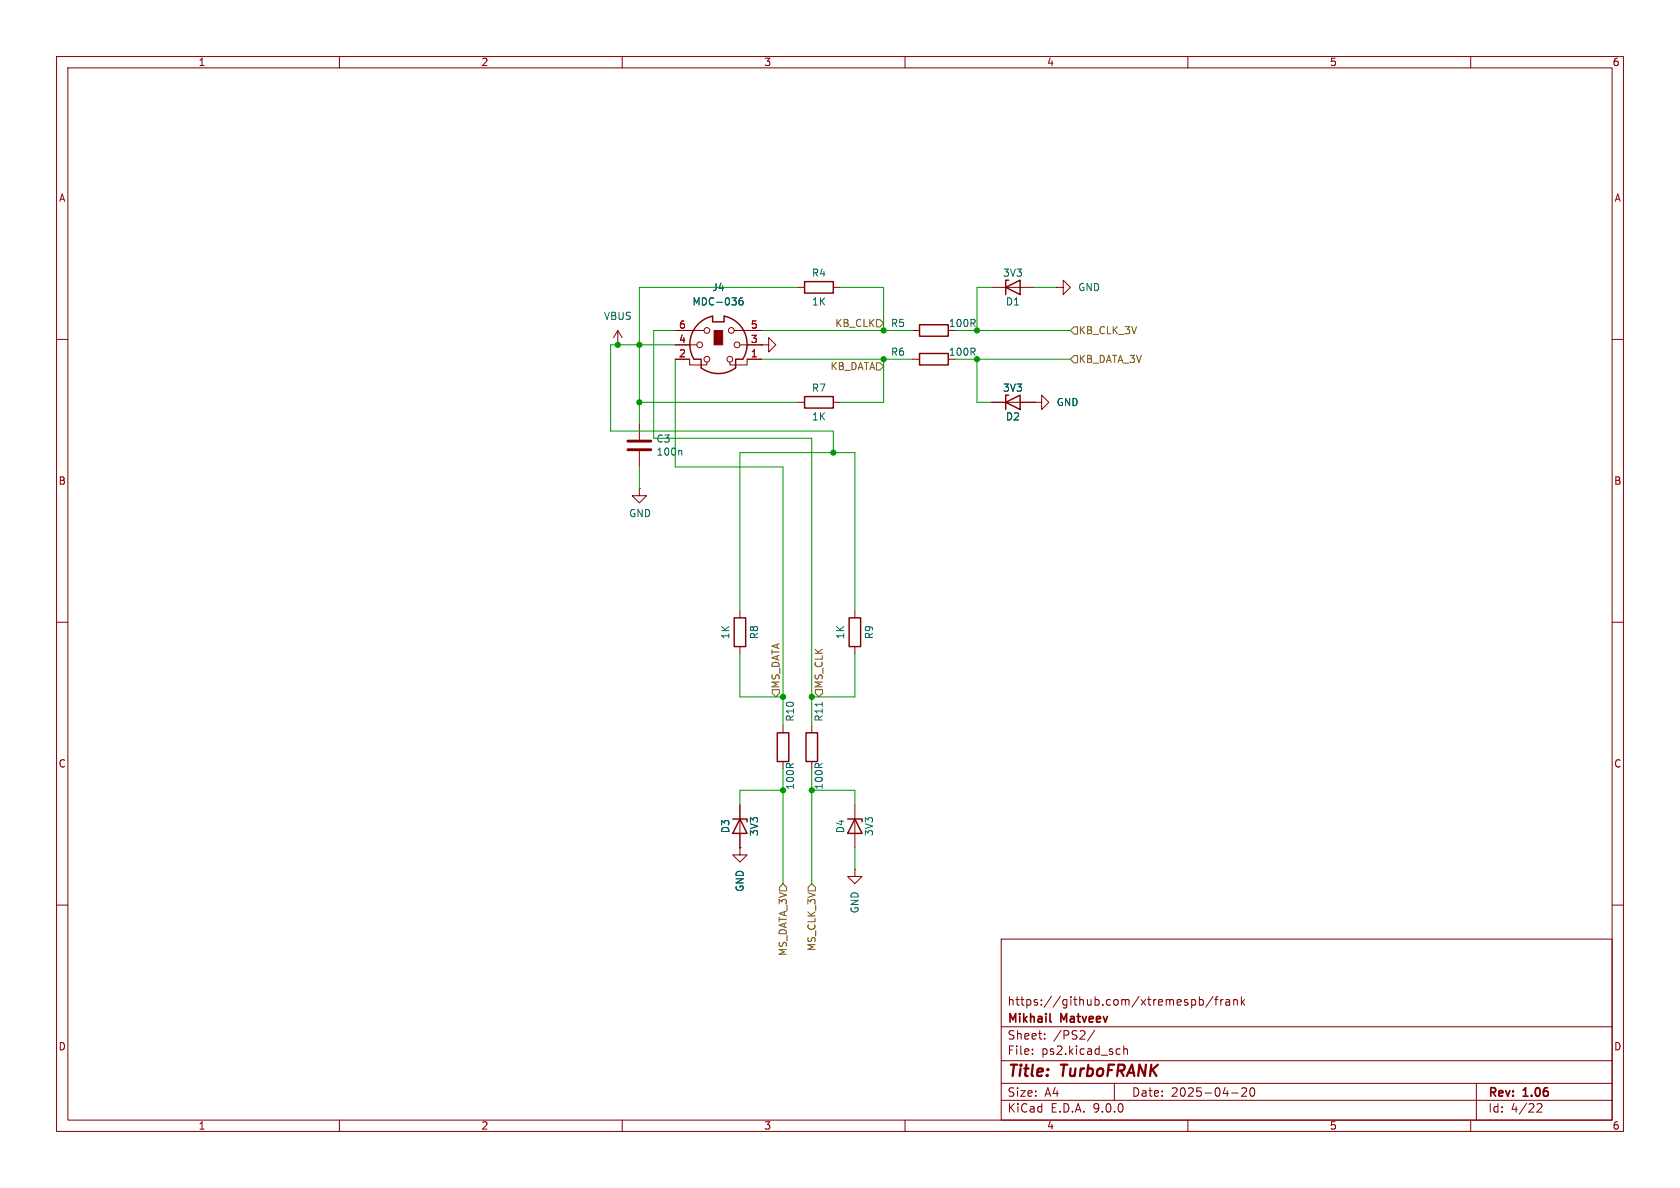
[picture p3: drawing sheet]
<svg xmlns="http://www.w3.org/2000/svg" width="297mm" height="210mm" viewBox="0 0 297 210" stroke-linecap="round" stroke-linejoin="round" font-family="sans-serif">
<g fill="none" stroke="#840000" stroke-width=".18">
<path d="M10 10h277v190h-277zM12 12h273v186h-273zM60 10v2M110 10v2M160 10v2M210 10v2M260 10v2M109.2 58.4l-.7 1.3M109.2 58.4l.8 1.3M109.2 58.4v2.6M119.4 58.4h5.1M129.8 58.4h4.8"/>
<path d="M141 50.8h1.2M147.3 50.8h1.3M161.3 58.4h1.3M175.3 50.8h7.6M186.7 50.8h1.3v-1.3l1.2 1.3-1.2 1.3v-1.3M186.7 50.8h.1M10 60h2M109.2 61h.1M113 74.9v2.8M113 79.8v2.8M119.4 63.5h2.5v1h3.1v-.5M119.4 61h3.8"/>
<path d="M130.8 61h3.8M134.6 61h1.3v-1.3l1.3 1.3-1.3 1.2v-1.2M134.6 61h.1M134.6 63.5h-2.5v1h-3.1v-.5M141 71.1h1.2M147.3 71.1h1.3M161.3 63.5h1.3M175.3 71.1h7.6M182.9 71.1h1.2v-1.2l1.3 1.2-1.3 1.3v-1.3M182.9 71.1h.1M285 60h2M113 86.4v1.2h1.3l-1.3 1.3-1.2-1.3h1.2"/>
<path d="M113 86.4h.1M10 110h2M130.8 108v1.2M130.8 114.3v1.3M151.1 108v1.2M151.1 114.3v1.3M285 110h2M138.4 128.3v1.2M138.4 134.6v1.3M143.5 128.3v1.2M143.5 134.6v1.3M130.8 149.9v1.2h1.3l-1.3 1.3-1.3-1.3h1.3"/>
<path d="M130.8 149.9h.1M130.8 142.2v7.7M151.1 153.7v1.2h1.3l-1.3 1.3-1.2-1.3h1.2M151.1 153.7h.1M151.1 142.2v7.7M10 160h2M177 166h108v32h-108zM210.7 176.8l.4-.1 .3 .3v.4l-.2 .2h-.5M212 176.8l.5-.1 .2 .3v.4l-.1 .2h-.6M212 176.2v1.5M214.5 176.1l-1.3 2M214.7 176.7h.6"/>
<path d="M215.3 176.2l-.3 .2v1.3M215.8 176.7v1M216.2 176.7l-.2 .1-.2 .2M216.7 176.8h.6l.1 .9M217.4 177.1h-.5a.29 .29 0 0 0-.2 .3 .29 .29 0 0 0 .2 .3l.5-.1M218.1 176.8l.2-.1 .4 .1v.9M218.1 176.7v1M219.5 176.2v1.5M219.6 177.1l.4 .6M220 176.7l-.5 .6M285 160h2M60 198v2"/>
<path d="M110 198v2M160 198v2M177 194.5h108M177 191.5h108M177 187.5h108M177 181.5h108M182.5 186.3v.1M182.5 185.5v.1M184.7 183.6v.1M184.7 182.8v.1M193.5 182.1l-1.3 2M197 191.5v3"/>
<path d="M197.9 185.4l.1 .1M198 186.3l-.1 .1M198.7 184.9v1.5M198.7 185.5l.2-.1 .3 .1 .1 .9M210 198v2M217.7 193.2h1.2M219.5 192.4l.6-.1 .2 .1 .1 .3-.9 1.1h.9M221.1 192.4l.2-.1a.81 .81 0 0 1 .6 .6 .81 .81 0 0 1-.3 .8l-.1 .1a.81 .81 0 0 1-.4-1.4zM260 198v2M261 191.5v6.5M271.7 195.2l.6-.1 .2 .1 .1 .3-.9 1.1h.9"/>
<circle cx="125" cy="58.4" r=".51"/>
<circle cx="129.3" cy="58.4" r=".51"/>
<circle cx="123.7" cy="61" r=".51"/>
<circle cx="125" cy="63.5" r=".51"/>
<circle cx="129" cy="63.5" r=".51"/>
<circle cx="130.3" cy="61" r=".51"/>
</g>
<path d="M185.6 180.5l.2 .2" fill="none" stroke="#840000" stroke-width=".3"/>
<g fill="none" stroke="#840000" stroke-width=".25">
<path d="M123.3 57.4l1.4-1.1 1.3-.4v1h2v-1a5.1 5.1 0 0 1 3.3 7.6h-1.3v1.5a5.1 5.1 0 0 1-6 0v-1.5h-1.3a5.1 5.1 0 0 1 .6-6.1zM142.2 49.8h5.1v2h-5.1zM162.6 57.4h5v2h-5zM177.8 50.8l2.5-1.3v2.6zM178.3 49.5h-.5v2.6M142.2 70.1h5.1v2h-5.1zM162.6 62.5h5v2h-5zM177.8 71.1l2.5-1.2v2.5zM178.3 69.9h-.5v2.5M129.8 109.2h2v5.1h-2zM150.1 109.2h2v5.1h-2zM137.4 129.5h2v5.1h-2z"/>
<path d="M142.5 129.5h2v5.1h-2zM129.5 144.8h2.6v.5M130.8 144.8l1.3 2.5h-2.6zM149.9 144.8h2.5v.5M151.1 144.8l1.3 2.5h-2.5z"/>
</g>
<path d="M126.2 58.4h1.6v2.6h-1.6z" fill="#840000" stroke="#840000" stroke-width=".18"/>
<path d="M131.3 52.6l-.4 .1a.86 .86 0 0 0 0 1.2l.4-.1 .1-.4-.3-.3-.3 .1-.2 .2M120.4 79.6l.1 .2v.7M145.4 124.1v.8" fill="none" stroke="#006464" stroke-width=".18"/>
<path d="M111 78h4.1M111 79.5h4.1" fill="none" stroke="#840000" stroke-width=".51"/>
<path d="M154.9 56.5h.7l.6 .7-.6 .6h-.7zM189.2 58.4l.7-.6h.6v1.3h-.6zM154.9 64.1h.7l.6 .7-.6 .6h-.7zM189.9 62.9h.6v1.2h-.6l-.7-.6zM136.5 121.9h1.3v.7l-.6 .6-.7-.6zM144.1 121.9h1.3v.7l-.6 .6-.7-.6zM138.4 156.2l.7 .6v.7h-1.3v-.7zM142.9 156.8l.6-.6 .6 .6v.7h-1.2z" fill="none" stroke="#725600" stroke-width=".18"/>
<g fill="none" stroke="#009600" stroke-width=".18">
<path d="M119.4 58.4h-3.8v19.1h27.9v50.8M134.6 58.4h26.7M141 50.8h-28v24.1M148.6 50.8h7.6v7.6M168.9 58.4h20.3M175.3 50.8h-2.6v7.6M182.9 50.8h3.8M113 71.1h28M119.4 63.5v19.1h19v45.7M119.4 61h-11.5v15.2h39.4v3.8M134.6 63.5h26.7M156.2 63.5v7.6h-7.6"/>
<path d="M168.9 63.5h20.3M172.7 63.5v7.6h2.6M113 82.6v3.8M130.8 108v-28h20.3v28M130.8 115.6v7.6h7.6M151.1 115.6v7.6h-7.6M138.4 139.7h-7.6v2.5M138.4 135.9v20.3M143.5 135.9v20.3M143.5 139.7h7.6v2.5M151.1 149.9v3.8"/>
</g>
<g fill="#009600" stroke="#009600" stroke-width=".18">
<circle cx="147.3" cy="80" r=".46"/>
<circle cx="138.4" cy="139.7" r=".46"/>
<circle cx="143.5" cy="139.7" r=".46"/>
<circle cx="138.4" cy="123.2" r=".46"/>
<circle cx="143.5" cy="123.2" r=".46"/>
<circle cx="156.2" cy="63.5" r=".46"/>
<circle cx="172.7" cy="63.5" r=".46"/>
<circle cx="172.7" cy="58.4" r=".46"/>
<circle cx="156.2" cy="58.4" r=".46"/>
<circle cx="113" cy="61" r=".46"/>
<circle cx="113" cy="71.1" r=".46"/>
<circle cx="109.2" cy="61" r=".46"/>
</g>
<g font-size="2.8" fill="#840000">
<text x="178" y="190.9">Title:</text>
<text x="187.7" y="190.9">TurboFRANK</text>
</g>
<g font-size="2.1" fill="#840000">
<text x="178" y="178">https://github.com/xtremespb/frank</text>
<text x="178" y="184">Sheet:</text>
<text x="178" y="181.2">Mikhail</text>
<text x="186.2" y="184">/PS2/</text>
<text x="187.6" y="181.2">Matveev</text>
<text x="178" y="186.7">File:</text>
<text x="184.1" y="186.7">ps2.kicad_sch</text>
<text x="178" y="196.9">KiCad</text>
<text x="178" y="194.1">Size:</text>
<text x="184.7" y="194.1">A4</text>
<text x="185.7" y="196.9">E.D.A.</text>
<text x="193.3" y="196.9">9.0.0</text>
<text x="200" y="194.1">Date:</text>
<text x="207" y="194.1">2025-04-20</text>
<text x="263" y="194.3">Rev:</text>
<text x="263" y="196.9">Id:</text>
<text x="267.1" y="196.9">4/22</text>
<text x="269.4" y="194.3">1.06</text>
</g>
<g font-size="1.8" fill="#840000">
<text x="35" y="11.9">1</text>
<text x="85" y="11.9">2</text>
<text x="135" y="11.9">3</text>
<text x="185" y="11.9">4</text>
<text x="235" y="11.9">5</text>
<text x="285" y="11.9">6</text>
<text x="10.3" y="35.9">A</text>
<text x="285.3" y="35.9">A</text>
<text x="10.3" y="85.9">B</text>
<text x="285.3" y="85.9">B</text>
<text x="10.3" y="135.9">C</text>
<text x="285.3" y="135.9">C</text>
<text x="10.3" y="185.9">D</text>
<text x="285.3" y="185.9">D</text>
<text x="35" y="199.9">1</text>
<text x="85" y="199.9">2</text>
<text x="135" y="199.9">3</text>
<text x="185" y="199.9">4</text>
<text x="235" y="199.9">5</text>
<text x="285" y="199.9">6</text>
</g>
<g font-size="1.8" fill="#006464">
<text x="125.8" y="51.7">J4</text>
<text x="143.4" y="49.1">R4</text>
<text x="177.2" y="49.1">3V3</text>
<text x="190.5" y="51.7">GND</text>
<text x="106.7" y="56.7">VBUS</text>
<text x="122.3" y="54.2">MDC-036</text>
<text x="143.4" y="54.2">1K</text>
<text x="157.4" y="58">R5</text>
<text x="167.6" y="58">100R</text>
<text x="177.7" y="54.2">D1</text>
<text x="157.4" y="63.1">R6</text>
<text x="167.6" y="63.1">100R</text>
<text x="143.4" y="69.4">R7</text>
<text x="177.2" y="69.4">3V3</text>
<text x="186.7" y="72">GND</text>
<text x="143.4" y="74.5">1K</text>
<text x="177.7" y="74.5">D2</text>
<text x="116" y="78.4">C3</text>
<text x="116" y="80.7">100n</text>
<text x="111.1" y="91.6">GND</text>
<text x="129.1" y="113.1" transform="rotate(-90 129.1 113.1)">1K</text>
<text x="134.2" y="113.1" transform="rotate(-90 134.2 113.1)">R8</text>
<text x="149.5" y="113.1" transform="rotate(-90 149.5 113.1)">1K</text>
<text x="154.5" y="113.1" transform="rotate(-90 154.5 113.1)">R9</text>
<text x="140.6" y="127.7" transform="rotate(-90 140.6 127.7)">R10</text>
<text x="145.6" y="127.7" transform="rotate(-90 145.6 127.7)">R11</text>
<text x="140.6" y="139.7" transform="rotate(-90 140.6 139.7)">100R</text>
<text x="145.6" y="139.7" transform="rotate(-90 145.6 139.7)">100R</text>
<text x="129.1" y="147.4" transform="rotate(-90 129.1 147.4)">D3</text>
<text x="134.2" y="147.9" transform="rotate(-90 134.2 147.9)">3V3</text>
<text x="149.5" y="147.4" transform="rotate(-90 149.5 147.4)">D4</text>
<text x="154.5" y="147.9" transform="rotate(-90 154.5 147.9)">3V3</text>
<text x="131.7" y="157.8" transform="rotate(-90 131.7 157.8)">GND</text>
<text x="152" y="161.6" transform="rotate(-90 152 161.6)">GND</text>
</g>
<g font-size="1.8" fill="#a90000">
<text x="119.9" y="58.2">6</text>
<text x="132.6" y="58.2">5</text>
<text x="119.9" y="60.7">4</text>
<text x="119.9" y="63.2">2</text>
<text x="132.6" y="60.7">3</text>
<text x="132.6" y="63.2">1</text>
</g>
<g font-size="1.8" fill="#725600">
<text x="147.6" y="58">KB_CLK</text>
<text x="190.6" y="59.3">KB_CLK_3V</text>
<text x="146.7" y="65.6">KB_DATA</text>
<text x="190.6" y="64.4">KB_DATA_3V</text>
<text x="138" y="121.8" transform="rotate(-90 138 121.8)">MS_DATA</text>
<text x="145.6" y="121.8" transform="rotate(-90 145.6 121.8)">MS_CLK</text>
<text x="139.3" y="169.1" transform="rotate(-90 139.3 169.1)">MS_DATA_3V</text>
<text x="144.4" y="168.2" transform="rotate(-90 144.4 168.2)">MS_CLK_3V</text>
</g>
</svg>
